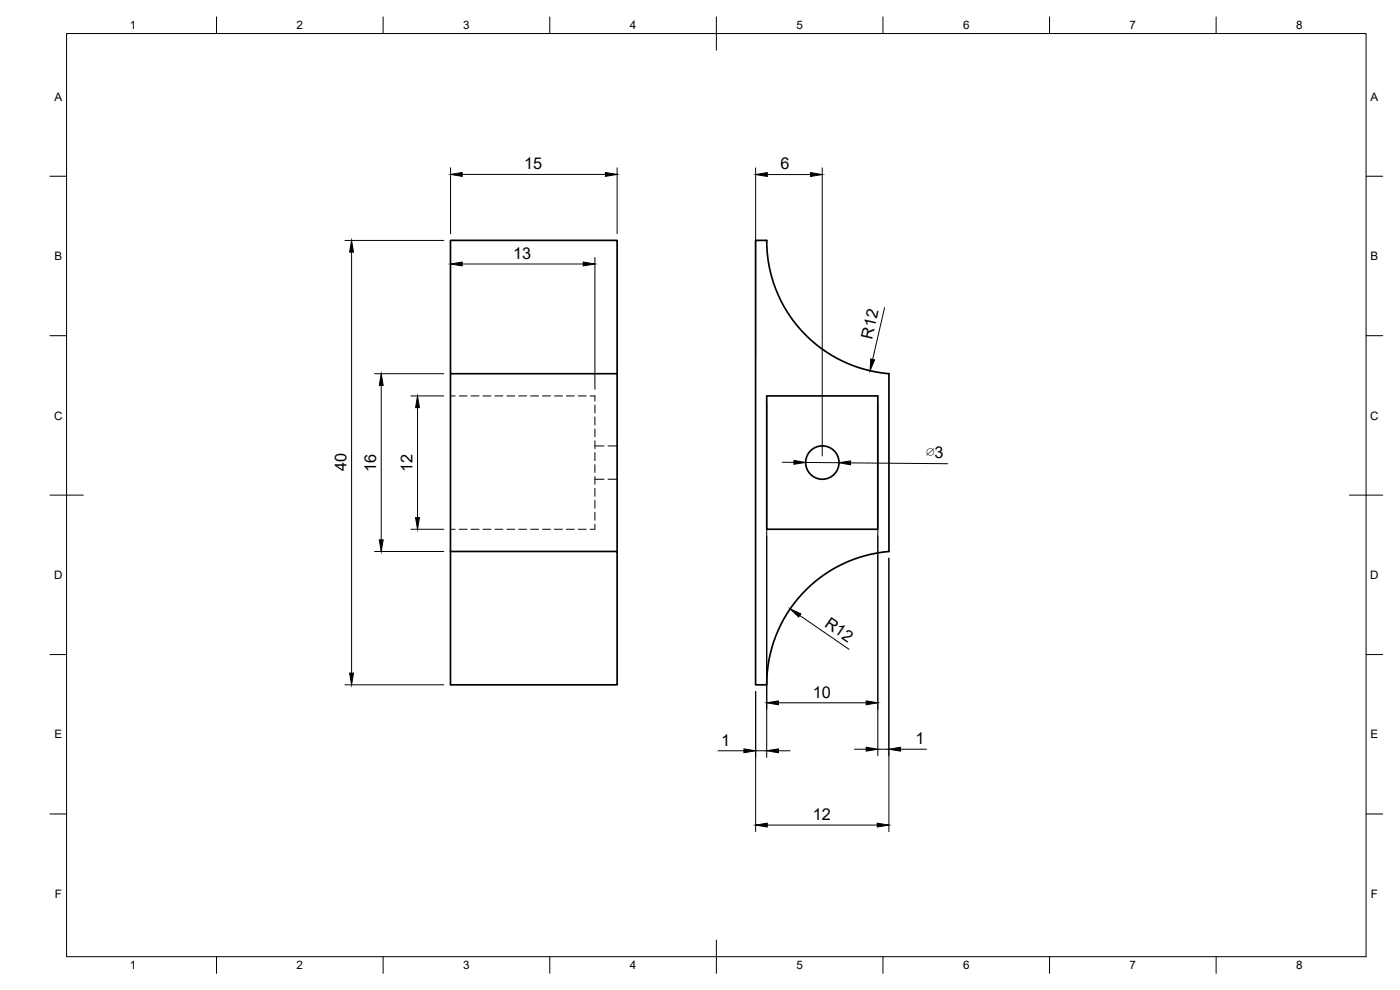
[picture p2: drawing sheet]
<svg xmlns="http://www.w3.org/2000/svg" width="420mm" height="297mm" viewBox="0 0 420 297" stroke-linecap="round" stroke-linejoin="round" font-family="sans-serif">
<!-- layer: Visible -->
<g fill="none" stroke="#000" stroke-width=".51">
<path d="M135.2 72.1h50v40h-50zM226.8 72.1h3.3a40 40 0 0 0 36.7 40v53.4a40 40 0 0 0-36.7 40h-3.3zM135.2 112.1v53.4M185.2 112.1v53.4M230.1 118.8h33.3v40h-33.3zM135.2 165.5h50v40h-50z"/>
<circle cx="246.8" cy="138.8" r="5"/>
</g>
<!-- layer: Hidden -->
<g fill="none" stroke="#000" stroke-width=".3">
<path d="M135.2 118.8h1.4M137.8 118.8h2.4M141.4 118.8h2.4M144.9 118.8h2.4M148.5 118.8h2.4M152.1 118.8h2.4M155.7 118.8h2.4M159.3 118.8h2.3M162.8 118.8h2.4M166.4 118.8h2.4M170 118.8h2.3M173.5 118.8h2.4"/>
<path d="M177.1 118.8h1.4v1.5M178.5 121.5v2.4M178.5 125.1v2.4M178.5 128.7v2.3M178.5 132.3v2.3M178.5 135.8v2.4M178.5 139.4v2.4M178.5 133.8h2.8M182.5 133.8h2.7M135.2 158.8h1.4M137.8 158.8h2.4M141.4 158.8h2.4"/>
<path d="M144.9 158.8h2.4M148.5 158.8h2.4M152.1 158.8h2.4M155.7 158.8h2.4M159.3 158.8h2.3M162.8 158.8h2.4M166.4 158.8h2.4M170 158.8h2.3M173.5 158.8h2.4M178.5 143v2.3M178.5 146.5v2.4M178.5 150.1v2.4"/>
<path d="M178.5 153.7v2.4M178.5 157.3v1.5h-1.4M178.5 143.8h2.8M182.5 143.8h2.7"/>
</g>
<!-- layer: Border -->
<g fill="none" stroke="#000" stroke-width=".3">
<path d="M20 10.1h390v276.9h-390zM65 5.1v5M115 5.1v5M165 5.1v5M215 5.1v10M265 5.1v5M315 5.1v5M365 5.1v5M15 52.9h5M410 52.9h5M15 100.7h5M410 100.7h5"/>
<path d="M15 148.6h10M405 148.6h10M15 196.4h5M410 196.4h5M15 244.2h5M410 244.2h5M65 287v5M115 287v5M165 287v5M215 282.1v9.9M265 287v5M315 287v5"/>
<path d="M365 287v5"/>
</g>
<!-- layer: Dimensions -->
<g fill="none" stroke="#000" stroke-width=".3">
<path d="M135.2 50.3v19.8M138.7 52.3h43M185.2 50.3v19.8M226.8 50.4v56.7M230.3 52.4h13M246.8 50.4v86.4M103.5 72.1h29.7M105.5 75.6v126.4M135.2 77.2v39.6M138.7 79.2h36.3M178.5 77.2v39.6M265.5 92.3l-3.6 15.5"/>
<path d="M112.4 112.1h20.8M114.4 115.6v46.4M123.3 118.8h9.9M125.3 122.3v33M230.1 120.8v106.5M234.8 138.7h3.5M241.8 138.8h10M255.3 138.9l29.2 .2M263.4 120.8v106M123.3 158.8h9.9M112.4 165.5h20.8M266.8 167.5v82.1"/>
<path d="M240 184.7l14.8 10.1M103.5 205.5h29.7M226.8 207.5v42.1M233.6 210.9h26.3M215.5 225.3h7.8M226.8 225.3h3.3M233.6 225.3h3.5M256.4 224.8h3.5M263.4 224.8h3.4M270.3 224.8h7.8M230.3 247.6h33"/>
</g>
<g fill="#000" stroke="#000" stroke-width=".3">
<path d="M135.2 52.3l3.5-.5v1.1zM181.7 51.8l3.5 .5-3.5 .6zM226.8 52.4l3.5-.6v1.1zM243.3 51.8l3.5 .6-3.5 .5zM105.5 72.1l.6 3.5h-1.2zM135.2 79.2l3.5-.6v1.2zM175 78.6l3.5 .6-3.5 .6zM114.4 112.1l.6 3.5h-1.2zM261.3 107.7l1.2 .3-1.4 3.3zM125.3 118.8l.6 3.5h-1.2zM238.3 138.1l3.5 .7-3.5 .5zM251.8 138.8l3.5-.5v1.2z"/>
<path d="M124.7 155.3h1.2l-.6 3.5zM113.8 162h1.2l-.6 3.5zM237.1 182.7l3.2 1.5-.6 .9zM104.9 202h1.2l-.6 3.5zM230.1 210.9l3.5-.6v1.2zM259.9 210.3l3.5 .6-3.5 .6zM223.3 224.7l3.5 .6-3.5 .6zM230.1 225.3l3.5-.6v1.2zM259.9 224.2l3.5 .6-3.5 .6zM266.8 224.8l3.5-.6v1.2zM226.8 247.6l3.5-.6v1.1zM263.3 247l3.5 .6-3.5 .5z"/>
</g>
<text font-size="5.1" x="277.9" y="137.5">∅3</text>
<g font-size="4.9">
<text x="157.3" y="50.8">15</text>
<text x="234.3" y="50.8">6</text>
<text x="154" y="77.6">13</text>
<text x="261.7" y="101.9" transform="rotate(-77 261.7 101.9)">R12</text>
<text x="103.9" y="141.4" transform="rotate(-90 103.9 141.4)">40</text>
<text x="112.9" y="141.7" transform="rotate(-90 112.9 141.7)">16</text>
<text x="123.8" y="141.7" transform="rotate(-90 123.8 141.7)">12</text>
<text x="247.2" y="187.8" transform="rotate(34 247.2 187.8)">R12</text>
<text x="243.9" y="209.3">10</text>
<text x="216.5" y="223.8">1</text>
<text x="274.7" y="223.3">1</text>
<text x="243.9" y="246">12</text>
</g>
<g font-size="3.5">
<text x="39" y="8.8">1</text>
<text x="89" y="8.8">2</text>
<text x="139" y="8.8">3</text>
<text x="189" y="8.8">4</text>
<text x="239" y="8.8">5</text>
<text x="289" y="8.8">6</text>
<text x="339" y="8.8">7</text>
<text x="389" y="8.8">8</text>
<text x="16.3" y="30.2">A</text>
<text x="411.3" y="30.2">A</text>
<text x="16.3" y="78">B</text>
<text x="411.3" y="78">B</text>
<text x="16.2" y="125.9">C</text>
<text x="411.2" y="125.9">C</text>
<text x="16.2" y="173.7">D</text>
<text x="411.2" y="173.7">D</text>
<text x="16.3" y="221.6">E</text>
<text x="411.3" y="221.6">E</text>
<text x="16.4" y="269.4">F</text>
<text x="411.4" y="269.4">F</text>
<text x="39" y="290.8">1</text>
<text x="89" y="290.8">2</text>
<text x="139" y="290.8">3</text>
<text x="189" y="290.8">4</text>
<text x="239" y="290.8">5</text>
<text x="289" y="290.8">6</text>
<text x="339" y="290.8">7</text>
<text x="389" y="290.8">8</text>
</g>
</svg>
